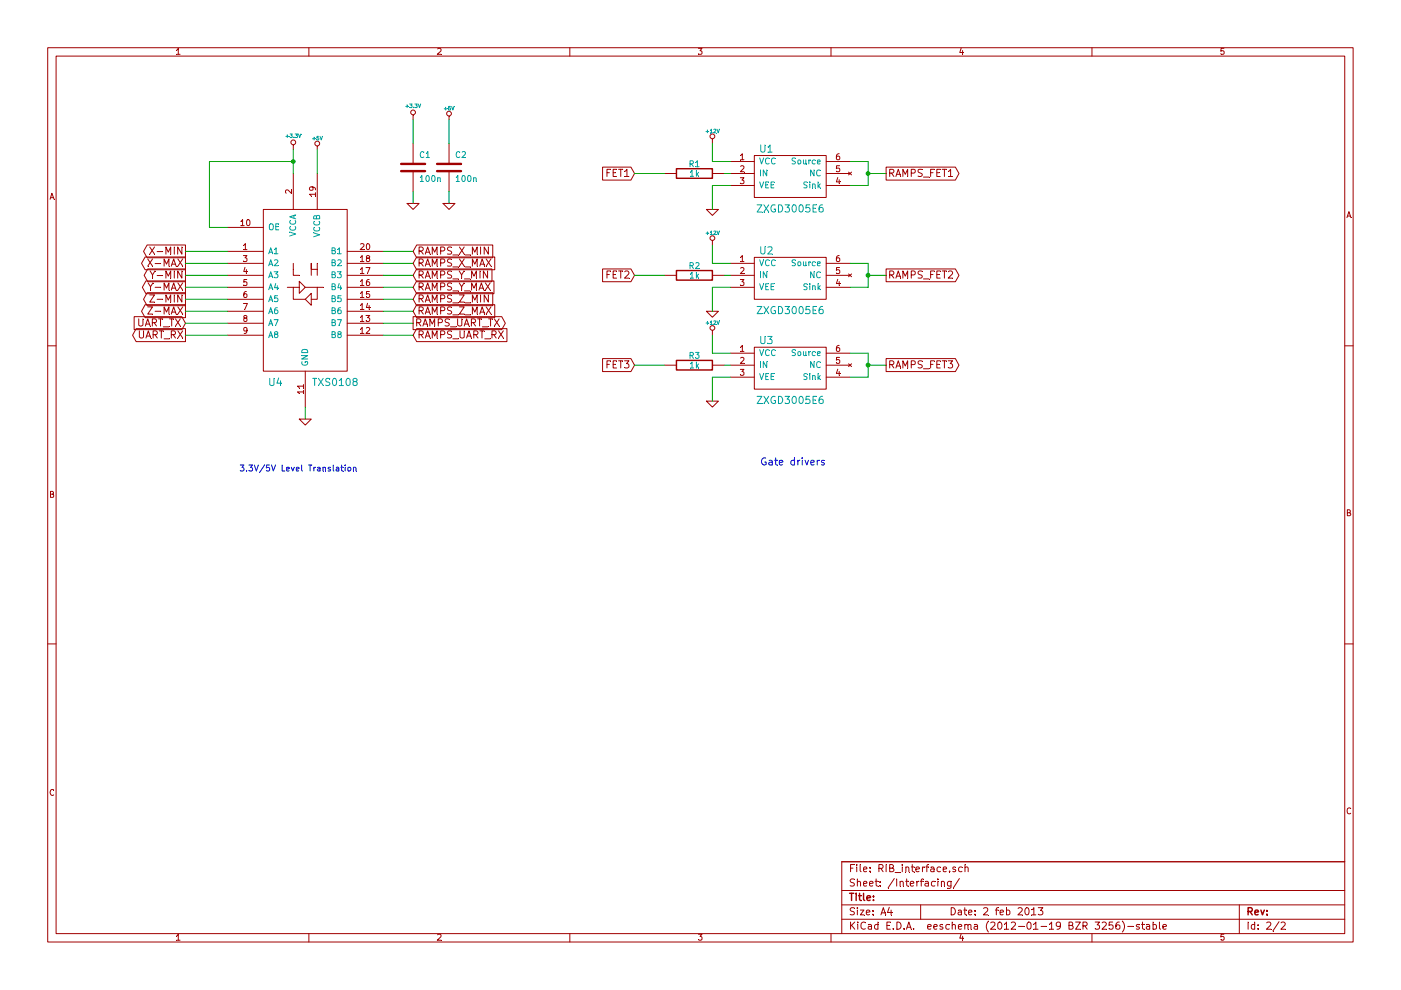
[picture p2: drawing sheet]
EESchema Schematic File Version 2  date 02/02/2013 16:51:34
LIBS:power
LIBS:device
LIBS:transistors
LIBS:conn
LIBS:linear
LIBS:regul
LIBS:74xx
LIBS:cmos4000
LIBS:adc-dac
LIBS:memory
LIBS:xilinx
LIBS:special
LIBS:microcontrollers
LIBS:dsp
LIBS:microchip
LIBS:analog_switches
LIBS:motorola
LIBS:texas
LIBS:intel
LIBS:audio
LIBS:interface
LIBS:digital-audio
LIBS:philips
LIBS:display
LIBS:cypress
LIBS:siliconi
LIBS:opto
LIBS:atmel
LIBS:contrib
LIBS:valves
LIBS:RMC
LIBS:RIB-cache
EELAYER 25  0
EELAYER END
$Descr A4 11700 8267
encoding utf-8
Sheet 2 2
Title ""
Date "2 feb 2013"
Rev ""
Comp ""
Comment1 ""
Comment2 ""
Comment3 ""
Comment4 ""
$EndDescr
Text Notes 2000 3950 0    50   ~ 0
3.3V/5V Level Translation
Text GLabel 5300 3050 0    60   Input ~ 0
FET3
Text GLabel 5300 2300 0    60   Input ~ 0
FET2
Text GLabel 5300 1450 0    60   Input ~ 0
FET1
Text GLabel 7400 3050 2    60   Output ~ 0
RAMPS_FET3
Text GLabel 7400 2300 2    60   Output ~ 0
RAMPS_FET2
Text GLabel 7400 1450 2    60   Output ~ 0
RAMPS_FET1
Text GLabel 3450 2800 2    60   Input ~ 0
RAMPS_UART_RX
Text GLabel 3450 2700 2    60   Output ~ 0
RAMPS_UART_TX
Text GLabel 3450 2600 2    60   Input ~ 0
RAMPS_Z_MAX
Text GLabel 3450 2500 2    60   Input ~ 0
RAMPS_Z_MIN
Text GLabel 3450 2400 2    60   Input ~ 0
RAMPS_Y_MAX
Text GLabel 3450 2200 2    60   Input ~ 0
RAMPS_X_MAX
Text GLabel 3450 2300 2    60   Input ~ 0
RAMPS_Y_MIN
Text GLabel 3450 2100 2    60   Input ~ 0
RAMPS_X_MIN
Text Notes 6350 3900 0    60   ~ 0
Gate drivers
$Comp
L ZXGD3005E6 U1
U 1 1
P 6600 1450
F 0 "U1" H 6400 1650 60  0000 C CNN
F 1 "ZXGD3005E6" H 6600 1150 60  0000 C CNN
F 2 "SOT26" H 6750 1650 60  0001 C CNN
	1    6600 1450
	1    0    0    -1  
$EndComp
$Comp
L R R1
U 1 1
P 5800 1450
F 0 "R1" V 5880 1450 50  0000 C CNN
F 1 "1k" V 5800 1450 50  0000 C CNN
	1    5800 1450
	0    -1   -1   0   
$EndComp
$Comp
L +12V #PWR019
U 1 1
P 5950 1200
F 0 "#PWR019" H 5950 1150 20  0001 C CNN
F 1 "+12V" H 5950 1300 30  0000 C CNN
	1    5950 1200
	1    0    0    -1  
$EndComp
$Comp
L GND #PWR020
U 1 1
P 5950 1750
F 0 "#PWR020" H 5950 1750 30  0001 C CNN
F 1 "GND" H 5950 1680 30  0001 C CNN
	1    5950 1750
	1    0    0    -1  
$EndComp
$Comp
L GND #PWR021
U 1 1
P 5950 2600
F 0 "#PWR021" H 5950 2600 30  0001 C CNN
F 1 "GND" H 5950 2530 30  0001 C CNN
	1    5950 2600
	1    0    0    -1  
$EndComp
$Comp
L +12V #PWR022
U 1 1
P 5950 2050
F 0 "#PWR022" H 5950 2000 20  0001 C CNN
F 1 "+12V" H 5950 2150 30  0000 C CNN
	1    5950 2050
	1    0    0    -1  
$EndComp
$Comp
L R R2
U 1 1
P 5800 2300
F 0 "R2" V 5880 2300 50  0000 C CNN
F 1 "1k" V 5800 2300 50  0000 C CNN
	1    5800 2300
	0    -1   -1   0   
$EndComp
$Comp
L ZXGD3005E6 U2
U 1 1
P 6600 2300
F 0 "U2" H 6400 2500 60  0000 C CNN
F 1 "ZXGD3005E6" H 6600 2000 60  0000 C CNN
F 2 "SOT26" H 6750 2500 60  0001 C CNN
	1    6600 2300
	1    0    0    -1  
$EndComp
$Comp
L ZXGD3005E6 U3
U 1 1
P 6600 3050
F 0 "U3" H 6400 3250 60  0000 C CNN
F 1 "ZXGD3005E6" H 6600 2750 60  0000 C CNN
F 2 "SOT26" H 6750 3250 60  0001 C CNN
	1    6600 3050
	1    0    0    -1  
$EndComp
$Comp
L R R3
U 1 1
P 5800 3050
F 0 "R3" V 5880 3050 50  0000 C CNN
F 1 "1k" V 5800 3050 50  0000 C CNN
	1    5800 3050
	0    -1   -1   0   
$EndComp
$Comp
L +12V #PWR023
U 1 1
P 5950 2800
F 0 "#PWR023" H 5950 2750 20  0001 C CNN
F 1 "+12V" H 5950 2900 30  0000 C CNN
	1    5950 2800
	1    0    0    -1  
$EndComp
$Comp
L GND #PWR024
U 1 1
P 5950 3350
F 0 "#PWR024" H 5950 3350 30  0001 C CNN
F 1 "GND" H 5950 3280 30  0001 C CNN
	1    5950 3350
	1    0    0    -1  
$EndComp
Wire Wire Line
	5300 3050 5550 3050
Wire Wire Line
	5950 2050 5950 2200
Wire Wire Line
	5950 2200 6100 2200
Wire Wire Line
	7100 2200 7250 2200
Wire Wire Line
	7250 2200 7250 2400
Wire Wire Line
	7250 2400 7100 2400
Wire Wire Line
	6050 2300 6100 2300
Wire Wire Line
	7400 2300 7250 2300
Connection ~ 7250 2300
Wire Wire Line
	6100 2400 5950 2400
Wire Wire Line
	5950 2400 5950 2600
Wire Wire Line
	5950 1750 5950 1550
Wire Wire Line
	5950 1550 6100 1550
Connection ~ 7250 1450
Wire Wire Line
	7400 1450 7250 1450
Wire Wire Line
	6050 1450 6100 1450
Wire Wire Line
	5300 1450 5550 1450
Wire Wire Line
	7100 1550 7250 1550
Wire Wire Line
	7250 1550 7250 1350
Wire Wire Line
	7250 1350 7100 1350
Wire Wire Line
	6100 1350 5950 1350
Wire Wire Line
	5950 1350 5950 1200
Wire Wire Line
	5300 2300 5550 2300
Wire Wire Line
	5950 3350 5950 3150
Wire Wire Line
	5950 3150 6100 3150
Connection ~ 7250 3050
Wire Wire Line
	7400 3050 7250 3050
Wire Wire Line
	6050 3050 6100 3050
Wire Wire Line
	7100 3150 7250 3150
Wire Wire Line
	7250 3150 7250 2950
Wire Wire Line
	7250 2950 7100 2950
Wire Wire Line
	6100 2950 5950 2950
Wire Wire Line
	5950 2950 5950 2800
Text GLabel 1550 2200 0    60   Output ~ 0
X-MAX
Text GLabel 1550 2100 0    60   Output ~ 0
X-MIN
Text GLabel 1550 2700 0    60   Input ~ 0
UART_TX
Text GLabel 1550 2800 0    60   Output ~ 0
UART_RX
Text GLabel 1550 2300 0    60   Output ~ 0
Y-MIN
Text GLabel 1550 2400 0    60   Output ~ 0
Y-MAX
Text GLabel 1550 2600 0    60   Output ~ 0
Z-MAX
Text GLabel 1550 2500 0    60   Output ~ 0
Z-MIN
$Comp
L TXS0108 U4
U 1 1
P 2550 2400
F 0 "U4" H 2300 1600 60  0000 C CNN
F 1 "TXS0108" H 2800 1600 60  0000 C CNN
	1    2550 2400
	1    0    0    -1  
$EndComp
$Comp
L +5V #PWR025
U 1 1
P 2650 1250
F 0 "#PWR025" H 2650 1340 20  0001 C CNN
F 1 "+5V" H 2650 1340 30  0000 C CNN
	1    2650 1250
	-1   0    0    -1  
$EndComp
$Comp
L +3.3V #PWR026
U 1 1
P 2450 1250
F 0 "#PWR026" H 2450 1210 30  0001 C CNN
F 1 "+3.3V" H 2450 1360 30  0000 C CNN
	1    2450 1250
	-1   0    0    -1  
$EndComp
$Comp
L GND #PWR027
U 1 1
P 2550 3500
F 0 "#PWR027" H 2550 3500 30  0001 C CNN
F 1 "GND" H 2550 3430 30  0001 C CNN
	1    2550 3500
	1    0    0    -1  
$EndComp
$Comp
L C C1
U 1 1
P 3450 1400
F 0 "C1" H 3500 1500 50  0000 L CNN
F 1 "100n" H 3500 1300 50  0000 L CNN
	1    3450 1400
	1    0    0    -1  
$EndComp
$Comp
L C C2
U 1 1
P 3750 1400
F 0 "C2" H 3800 1500 50  0000 L CNN
F 1 "100n" H 3800 1300 50  0000 L CNN
	1    3750 1400
	1    0    0    -1  
$EndComp
$Comp
L +3.3V #PWR028
U 1 1
P 3450 1000
F 0 "#PWR028" H 3450 960 30  0001 C CNN
F 1 "+3.3V" H 3450 1110 30  0000 C CNN
	1    3450 1000
	-1   0    0    -1  
$EndComp
$Comp
L +5V #PWR029
U 1 1
P 3750 1000
F 0 "#PWR029" H 3750 1090 20  0001 C CNN
F 1 "+5V" H 3750 1090 30  0000 C CNN
	1    3750 1000
	-1   0    0    -1  
$EndComp
$Comp
L GND #PWR030
U 1 1
P 3750 1700
F 0 "#PWR030" H 3750 1700 30  0001 C CNN
F 1 "GND" H 3750 1630 30  0001 C CNN
	1    3750 1700
	1    0    0    -1  
$EndComp
$Comp
L GND #PWR031
U 1 1
P 3450 1700
F 0 "#PWR031" H 3450 1700 30  0001 C CNN
F 1 "GND" H 3450 1630 30  0001 C CNN
	1    3450 1700
	1    0    0    -1  
$EndComp
Wire Wire Line
	3450 1700 3450 1600
Wire Wire Line
	3750 1700 3750 1600
Wire Wire Line
	3450 1000 3450 1200
Wire Wire Line
	3750 1000 3750 1200
Wire Wire Line
	3450 2800 3200 2800
Wire Wire Line
	3200 2600 3450 2600
Wire Wire Line
	3200 2400 3450 2400
Wire Wire Line
	3200 2200 3450 2200
Wire Wire Line
	1550 2800 1900 2800
Wire Wire Line
	1550 2600 1900 2600
Wire Wire Line
	1550 2400 1900 2400
Wire Wire Line
	1550 2200 1900 2200
Connection ~ 2450 1350
Wire Wire Line
	2450 1350 1750 1350
Wire Wire Line
	1750 1350 1750 1900
Wire Wire Line
	1750 1900 1900 1900
Wire Wire Line
	2650 1250 2650 1450
Wire Wire Line
	2450 1250 2450 1450
Wire Wire Line
	2550 3500 2550 3400
Wire Wire Line
	1900 2100 1550 2100
Wire Wire Line
	1900 2300 1550 2300
Wire Wire Line
	1900 2500 1550 2500
Wire Wire Line
	1900 2700 1550 2700
Wire Wire Line
	3200 2100 3450 2100
Wire Wire Line
	3200 2300 3450 2300
Wire Wire Line
	3200 2500 3450 2500
Wire Wire Line
	3200 2700 3450 2700
$EndSCHEMATC
